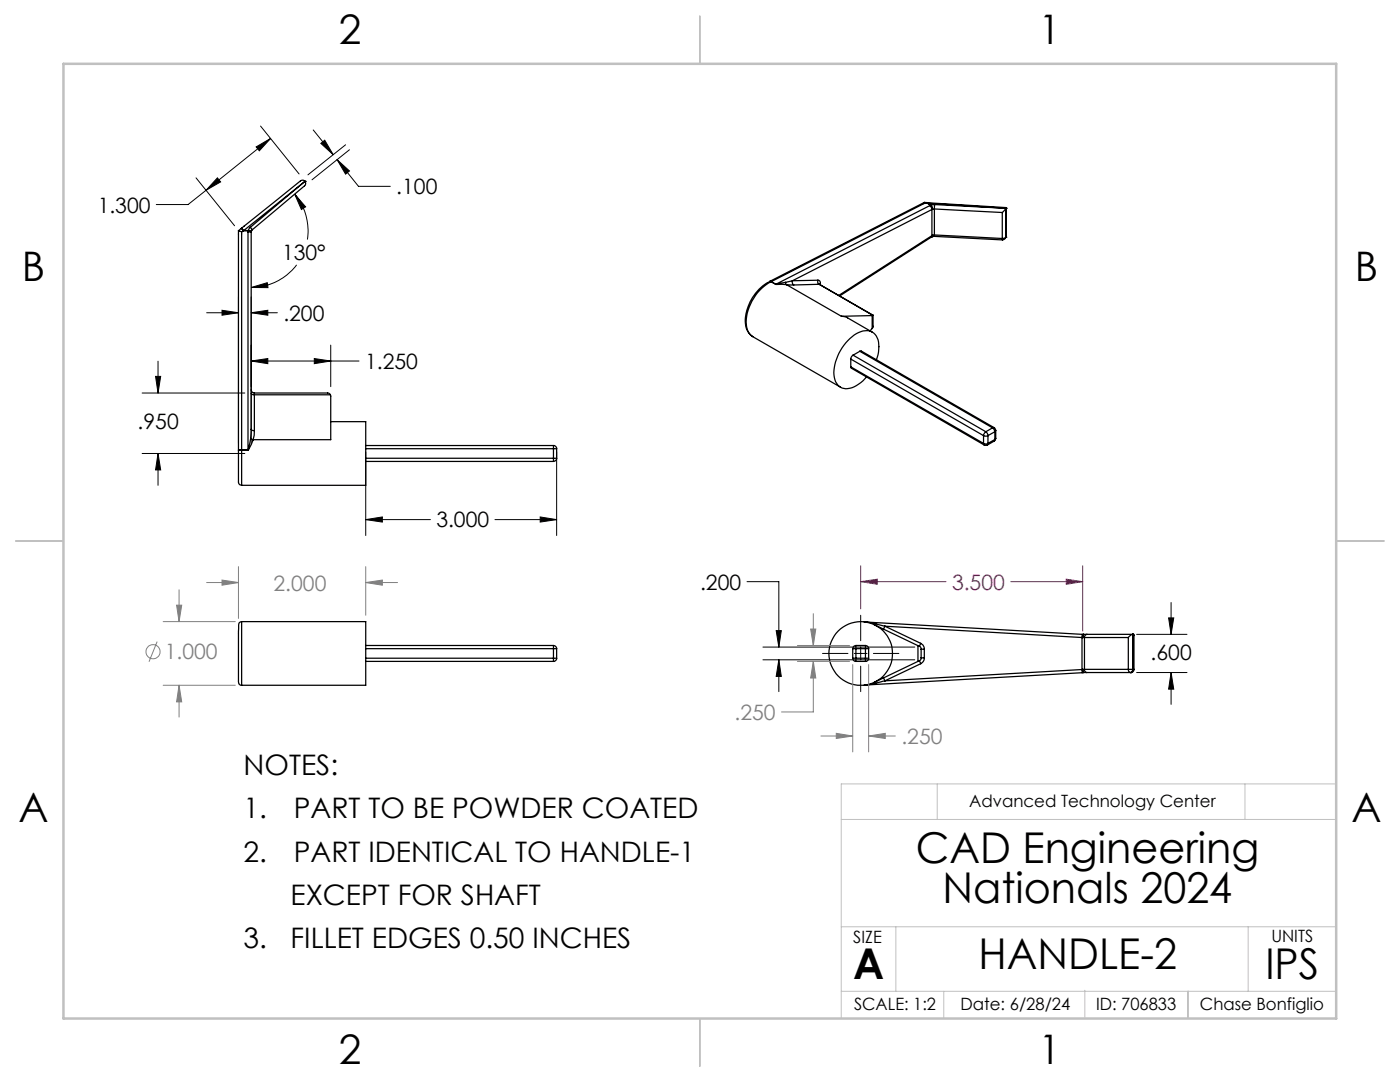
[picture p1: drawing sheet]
<svg xmlns="http://www.w3.org/2000/svg" width="279mm" height="216mm" viewBox="0 0 279 216" stroke-linecap="round" stroke-linejoin="round" font-family="sans-serif">
<g fill="none" stroke="#000" stroke-width=".25">
<path d="M60.9 36.2l-.5-.3-.4 .2-11.8 9.4M60.9 36.2h.1M60.9 36.2l-12.3 9.8M60.9 36.2l-10.9 9.2M60.9 36.2l.1 .5-.2 .4-10.4 8.7M47.6 46v43.8M47.6 46h.1M47.6 46l.6 .3M48.2 45.6l.3 .4M48.2 45.6l-.6 .4M48.2 46.3v43.4M48.2 45.5l.4 .5"/>
<path d="M48.2 45.5v.1M48.5 46h1M48.5 46l-.3 .3M48.6 46h-.1M48.6 46h.9M49.5 46.3h.6M49.5 46.3v43.4M49.5 46l.7 .2M49.5 46h.1M49.5 46v.3M50 45.4l-.5 .6M50 45.4l.4 .4"/>
<path d="M50.1 46.3v39.4M50.2 46.2l-.1 .1M50.2 46.2h.1M50.4 45.8l-.2 .4M153.6 56.2a8.9 8.9 0 0 0-4.7 9.3l.5 .9 .8 .8M153.6 56.2h.1M153.6 56.2h.3M153.9 56.2a9.3 9.3 0 0 0-4.9 9.1l.5 1.2 .7 .6M153.9 56.2l.9 .5M153.9 56.2h.1M154.8 56.7l2.2 .1M154.8 56.7h.1"/>
<path d="M156.8 56.3l-2 .4M156.8 56.3l.2 .5M157 56.8l1.4 .1M157 56.8l10.9 6.3M158.2 56l-1.4 .3M158.2 56l-.1 .4 .3 .5M163.2 55.9a.62 .62 0 0 0 .3 .8M163.2 55.9a.51 .51 0 0 1 .5 .7M163.2 55.9l-5 .1M163.5 56.7l.1 .1M163.5 56.7l10.7 6.2M163.5 56.7l-5.1 .2"/>
<path d="M163.6 56.8l10.6 6.1M163.7 56.6l-.2 .1M163.7 56.6v.2M184.5 40.4l.7 .1M184.6 40.5l-30.7 15.7M184.6 40.5l-.1-.1-30.9 15.8M184.6 40.5h.4M185 40.5l.7 .4M185 40.5l.1 .1M185.1 40.5h-.1M185.1 40.6l15.6 1M185.1 40.6l.7 .3"/>
<path d="M185.2 40.5l-.1 .1M185.2 40.5l15.5 .9M185.6 41l.4 .8M185.6 41l-30.8 15.7M185.7 40.9l.4 .9M185.7 40.9h.1M185.7 40.9l-.1 .1M185.8 40.9l.3 .9M185.9 47.2h.1M186 47.2l-.2 .1M186 41.8l-27.8 14.2M186 41.8v5.2"/>
<path d="M186 47l-.1 .3-18.3 11.8M186 47l-18.6 11.9M186.1 41.8h-.1M186.1 41.8h.1M186.1 47h.1M186.1 47h-.1M186.1 47l-.1 .2M186.5 41.7l13.5 .7M186.5 46.9l13.5 .7M186.5 41.7v5.2M186.5 41.7l-.4 .1M186.5 46.9l-.4 .1"/>
<path d="M186.5 46.9v.3M186.5 47.2h-.5M186.5 40.8l14.2 .8M186.5 40.8v.9M186.5 40.8l-.7 .1M186.5 47.2l13.6 .7M200 42.4v5.2M200 47.6l.1 .3M200.6 41.4l.1 .1v5.8M200.7 47.3a.68 .68 0 0 1-.6 .6M200.7 47.3h.1M200.7 47.2v.1"/>
<path d="M200.7 41.6h.1M200.7 41.6l-.7 .8M200.7 41.6v5.7M200.7 47.3l-.2 .2-.5 .1M200.7 41.6v5.6M50.1 78.5l.2 .2 .5 .1M50.1 77.8a.66 .66 0 0 0 .7 .6M50.8 78.4v.4M50.8 78.4h14.7l.4 .4M50.8 78.8h15.1M50.8 78.8v7.1M65.9 78.8l.1 8.9h-15.5"/>
<path d="M150.2 67.2l17.5 10.1M150.2 67.1v.1M167.9 63.1l1.2 .3 5 2.9M169.8 73.2l.1 .2 26.5 15.4M169.8 71.6l26.5 15.3M169.8 71.6v1.6M169.8 73.2l26.5 15.3M170.3 70.9l-.4 .4-.1 .3M170.3 70.9l26.4 15.2M171.6 70.1h.3l26.5 15.2M171.6 70.1l-1.3 .8M171.6 70.1l26.5 15.3"/>
<path d="M174.1 63l-6.2 .1M174.1 63v2.5M174.1 65.5l-.5 .5M174.2 62.9l-.1 .1M174.2 62.9h.1M174.2 62.9v2.3l-.1 .3M174.9 71.8a5.4 5.4 0 0 0-.2-5.1 2.83 2.83 0 0 0-3.8-.1 9.5 9.5 0 0 0-4.4 8.7 2.55 2.55 0 0 0 4 1.9l1.3-.9 1.1-1.1M47.6 89.8v6.1a.72 .72 0 0 0 .6 .9M48.2 89.8h-.6M48.2 89.7l-.6 .1M48.2 89.8v7M48.2 89.7v.1"/>
<path d="M48.2 89.7h1.3M49.5 89.7v.1M50 87.5l-.5 2.2M50 87.5l.5 .2M50.1 85.7l-.1 1.8M50.1 85.7l.2 .2h.5M50.5 87.7l-1 2.1M50.8 85.9l-.3 1.8M66 84.1h7v12.7h-24.8M73 88.9h37.5M73 89.5h37.5M73 91.4h37.5"/>
<path d="M73 92.1h37.5M110.5 89.5h.6M110.5 88.9v.6M110.5 88.9a.6 .6 0 0 1 .6 .6M110.5 91.4h.6M110.5 91.4v.7M110.5 89.5v1.9M111.1 91.4a.66 .66 0 0 1-.6 .7M111.1 89.5v1.9M196.3 86.9l.3 .1 .6-.1M196.3 88.5l.2 .1 .7-.1M196.3 88.5l.1 .3"/>
<path d="M196.3 86.9v1.6M196.4 88.8h.7M196.7 86.1l-.3 .5-.1 .3M196.7 86.1l.4 .4 .1 .4M197.2 88.5l-.1 .3M197.2 86.9v1.6M198.1 85.4l.4 .7M198.1 85.4l-1.4 .7M198.4 85.3l.3 .6M198.4 85.3l-.3 .1M198.4 88l-1.3 .8M198.5 87.7l-.1 .3"/>
<path d="M198.5 86.1l-1.3 .8M198.5 86.1v1.6M198.5 87.7l-1.3 .8M198.7 87.5l-.3 .5M198.7 85.9l-.2 .2M198.7 87.5l-.2 .2M198.7 85.9v1.6M47.6 126.5v9.6l.1 .4 .5 .2M48.2 124l-.2 .1a.68 .68 0 0 0-.4 .9v1.4M48.2 124h24.8v12.7h-24.8M48.2 124v12.7M73 128.8h37.5"/>
<path d="M73 129.4h37.5M73 131.3h37.5M73 132h37.5M110.5 131.3h.6M110.5 129.4h.6M110.5 128.8v.6M110.5 128.8a.66 .66 0 0 1 .6 .6M110.5 131.3v.7M110.5 129.4v1.9M111.1 131.3a.6 .6 0 0 1-.6 .7M111.1 129.4v1.9M170.2 131.3h.6"/>
<path d="M170.2 129.4h.6M170.2 131.3a.66 .66 0 0 0 .6 .7M170.2 129.4v1.9M170.8 131.3v.7M170.8 128.8v.6M170.8 128.8l-.3 .1-.3 .5M170.8 128.8h1.9M170.8 129.4h1.9M170.8 131.3h1.9M170.8 132h1.9M170.8 129.4v1.9M172.5 136.7h.1"/>
<path d="M172.5 124.1h.1M172.5 124.1l2.3 .4M172.5 124.1l43.5 2.5M172.7 131.3v.7M172.7 131.3h.7M172.7 129.4h.7M172.7 128.8v.6M172.7 128.8a.66 .66 0 0 1 .7 .6M172.7 129.4v1.9M173.4 131.3a.6 .6 0 0 1-.7 .7M173.4 129.4v1.9M174.8 124.5l1.8 .5"/>
<path d="M174.8 124.5l-.3 .2 8.7 4.1M174.8 136.3l-2.3 .4M176.3 135.3l.3 .6M176.6 125l-.3 .5M176.6 135.9l-1.8 .4M176.6 125l39.3 2.2M176.6 125l7.2 3.4M183.2 128.8l.3 .2M183.2 132l-8.7 4.1 .3 .2M183.2 128.8v3.2M183.5 129l.3 .2v.3M183.5 131.8l-.3 .2"/>
<path d="M183.5 131.8l.3 .6M183.8 128.4a1.28 1.28 0 0 1 .7 1.1M183.8 128.4l-.3 .6M183.8 132.4l-7.2 3.5M183.8 131.3v.3l-.3 .2M183.8 129.5h.7M183.8 131.3h.7M183.8 129.5v1.8M184.5 131.3a1.28 1.28 0 0 1-.7 1.1M184.5 129.5v1.8M215.9 127.2h.1M215.9 127.2v6.4"/>
<path d="M215.9 133.6l.1 .6M215.9 133.6l-39.3 2.3M216 126.6l-.1 .6M216 126.6h.2M216 134.2l-43.5 2.5M216 133.6h-.1M216 133.6l.2 .6M216 127.2h.1M216 133.6h.1M216.1 133.6l.2 .6M216.1 133.6h.3M216.1 127.2h.3"/>
<path d="M216.2 126.6l-.2 .6M216.2 126.6h.1M216.2 134.2h.1M216.2 134.2h-.2M216.3 134.2h.6M216.3 126.6l-.2 .6M216.3 126.6h.6M216.4 127.2h8.8M216.4 133.6h8.8M216.4 127.2v6.4M216.4 133.6a.55 .55 0 0 0 .5 .6M216.9 126.6h9.2"/>
<path d="M216.9 126.6a.6 .6 0 0 0-.5 .6M216.9 134.2h8.8M225.2 133.6h.9M225.2 127.2v6.4M225.2 133.6a.56 .56 0 0 0 .5 .6M225.7 134.2h.1M226.1 126.6l-.9 .6M226.1 126.6v7M226.1 126.6h.1M226.1 133.6a.53 .53 0 0 1-.4 .6M226.1 126.6l.2 .2v6.8M226.1 133.6h.1"/>
<path d="M226.1 133.6h.2M226.3 133.6a.6 .6 0 0 1-.6 .6"/>
<circle cx="171.8" cy="130.4" r="6.3"/>
</g>
<g fill="none" stroke="#808080" stroke-width=".2">
<path d="M35.7 117.7v6.3M41.2 116.2h6.4M44.3 115.7l3.3 .5-3.3 .6zM47.6 113.1v10.3M73 116.2l3.3-.5v1.1zM73 113.1v9.7M73 116.2h6.3M31.4 128l-1.7 4M32.6 124h14.4M32.6 136.7h14.4M35.2 120.8h1.1l-.6 3.2zM35.7 136.7l.6 3.4h-1.1z"/>
<path d="M35.7 136.7v6.4M159.1 132h10.4M159.1 128.8h10.4M161.8 125.5h1l-.5 3.3zM162.3 132l.5 3.3h-1zM162.3 132v10.1h-6.3M162.3 122.4v6.4M170.2 132.6v17.4M173.4 132.6v17.4M163.8 146.9h6.4M166.9 146.3l3.3 .6-3.3 .5zM173.4 146.9l3.3-.6v1.1z"/>
<path d="M173.4 146.9h5.3"/>
<circle cx="30.5" cy="130" r="1.41"/>
</g>
<g fill="none" stroke="#000" stroke-width=".2">
<path d="M39.1 35.5l7.7 9.5M41.1 38l-3.6 2.8h-6.3M43.4 35.5l.6 .8-2.9 1.7zM51.1 29.3l2.9-1.7-2.2 2.5zM52 25.2l7.7 9.5M54 27.6l-12.9 10.4M58.8 38.7l2.2 2.6-.9 .5zM58.8 38.7a11.3 11.3 0 0 1 2.5 9.1M62.5 25.9l4 5M64 28.6l.8-.6 1.7 2.9zM67.3 31.9l2.4 2.2-.7 .6zM67.3 31.9l4.2 5.3h6.4"/>
<path d="M69 28.9l-7.5 6M69.7 29.9l-7.4 6M47.6 59.2v29.3M50.1 57.4l3.2-1 .2 1zM50.1 59.2v29.3M59.2 52.8a11.4 11.4 0 0 1-9.1 4.6M28.4 78.4h20.5M31 75.1h1.1l-.6 3.3zM31.5 72.1v6.3M41.2 62.4h6.4M44.3 61.9l3.3 .5-3.3 .5zM50.1 62.4l3.3-.5v1z"/>
<path d="M50.1 72l3.3-.5v1.1zM50.1 62.4h5.3M50.1 72h21.5M62.7 71.5l3.3 .5-3.3 .6zM66 68.9v8.3M28.4 90.5h20.5M31.5 90.5l.6 3.3h-1.1zM31.5 90.5v6.3M73 90.2v16.7M111.1 90.2v16.7M73 103.7l3.3-.5v1zM73 103.7h12.9"/>
<path d="M98.8 103.7h12.3M107.8 103.2l3.3 .5-3.3 .5zM149.1 116.1h6.3v13M152.3 129.1h30.3M152.3 131.7h30.3M154.9 125.8h1l-.5 3.3zM155.4 131.7l.5 3.3h-1zM155.4 131.7v6.3M164.1 130.4h5.1M170.5 130.4h2.5M171.8 122.8v5M171.8 129.1v2.6"/>
<path d="M171.8 132.9v5.1M174.3 130.4h5.1M226.8 126.6h10.1M226.8 134.2h10.1M233.2 123.3h1l-.5 3.3zM233.7 134.2l.5 3.3h-1zM233.7 120.2v6.4M233.7 134.2v6.3"/>
</g>
<path d="M171.8 116.1l3.3-.5v1zM171.8 112.9v8.6M171.8 116.1h17M201.7 116.1h14.4M212.8 115.6l3.3 .5-3.3 .5zM216.1 112.9v13" fill="none" stroke="#a0006e" stroke-width=".2"/>
<path d="M187 156.4v7.1M248.5 156.4v7.1M266.7 156.4h-98.8v46.8M167.9 163.5h98.8M167.9 197.8h98.8M167.9 184.9h98.8M178.8 184.9v12.9M188.3 197.8v5.4M216.5 197.6v5.4M237 197.8v5.4M237.1 197.7v5.5M249.1 184.9v12.9" fill="none" stroke="#c0c0c0" stroke-width=".2"/>
<path d="M139.7 3.2v9.5M3.1 107.9h9.6M266.7 107.9h9.5M139.7 203.2v9.6" fill="none" stroke="#c0c0c0" stroke-width=".25"/>
<path d="M12.7 12.7h254v190.5h-254z" fill="none" stroke="#c0c0c0" stroke-width=".5"/>
<path d="M44.3 61.9l3.3 .5-3.3 .5zM50.1 62.4l3.3-.5v1zM50.1 57.4l3.2-1 .2 1zM58.8 38.7l2.2 2.6-.9 .5zM64 28.6l.8-.6 1.7 2.9zM67.3 31.9l2.4 2.2-.7 .6zM43.4 35.5l.6 .8-2.9 1.7zM51.1 29.3l2.9-1.7-2.2 2.5zM31.5 90.5l.6 3.3h-1.1zM31 75.1h1.1l-.6 3.3zM50.1 72l3.3-.5v1.1zM62.7 71.5l3.3 .5-3.3 .6zM73 103.7l3.3-.5v1zM107.8 103.2l3.3 .5-3.3 .5zM233.2 123.3h1l-.5 3.3zM233.7 134.2l.5 3.3h-1zM154.9 125.8h1l-.5 3.3zM155.4 131.7l.5 3.3h-1z" fill="#000"/>
<path d="M171.8 116.1l3.3-.5v1zM212.8 115.6l3.3 .5-3.3 .5z" fill="#a0006e"/>
<path d="M44.3 115.7l3.3 .5-3.3 .6zM73 116.2l3.3-.5v1.1zM35.2 120.8h1.1l-.6 3.2zM35.7 136.7l.6 3.4h-1.1zM162.3 132l.5 3.3h-1zM161.8 125.5h1l-.5 3.3zM166.9 146.3l3.3 .6-3.3 .5zM173.4 146.9l3.3-.6v1.1z" fill="#808080"/>
<g font-size="8.5">
<text x="182.7" y="172.1">CAD Engineering</text>
<text x="188.1" y="180.2">Nationals 2024</text>
<text x="170.3" y="195.4">A</text>
<text x="195.3" y="193.4">HANDLE-2</text>
<text x="252.5" y="195.4">IPS</text>
</g>
<g font-size="8.1">
<text x="67.6" y="8.9">2</text>
<text x="207.3" y="8.9">1</text>
<text x="4.4" y="56.2">B</text>
<text x="270.4" y="56.2">B</text>
<text x="3.7" y="164.1">A</text>
<text x="269.7" y="164.1">A</text>
<text x="67.6" y="212.4">2</text>
<text x="207.3" y="212.4">1</text>
</g>
<g font-size="5.6">
<text x="48.6" y="154.6">NOTES:</text>
<text x="48.6" y="163.3">1.</text>
<text x="58.6" y="163.3">PART TO BE POWDER COATED</text>
<text x="48.6" y="171.9">2.</text>
<text x="58.6" y="171.9">PART IDENTICAL TO HANDLE-1</text>
<text x="58" y="180.6">EXCEPT FOR SHAFT</text>
<text x="48.6" y="189.2">3.</text>
<text x="58" y="189.2">FILLET EDGES 0.50 INCHES</text>
</g>
<g font-size="4.2">
<text x="79.1" y="38.8">.100</text>
<text x="19.5" y="42.4">1.300</text>
<text x="56.3" y="51.9">130°</text>
<text x="56.5" y="64">.200</text>
<text x="72.9" y="73.6">1.250</text>
<text x="27.5" y="85.5">.950</text>
<text x="87.1" y="105.3">3.000</text>
<text x="139.7" y="117.7">.200</text>
<text x="229.6" y="131.6">.600</text>
</g>
<g font-size="4.2" fill="#808080">
<text x="54.6" y="117.8">2.000</text>
<text x="32.9" y="131.6">1.000</text>
<text x="146.6" y="143.6">.250</text>
<text x="179.9" y="148.4">.250</text>
</g>
<text font-size="4.2" fill="#a0006e" x="190" y="117.7">3.500</text>
<g font-size="3.4">
<text x="193.4" y="161">Advanced Technology Center</text>
<text x="170.3" y="188.1">SIZE</text>
<text x="253.7" y="188">UNITS</text>
<text x="170.4" y="201.5">SCALE: 1:2</text>
<text x="191.7" y="201.5">Date: 6/28/24</text>
<text x="218.7" y="201.5">ID: 706833</text>
<text x="239.5" y="201.5">Chase Bonfiglio</text>
</g>
</svg>
